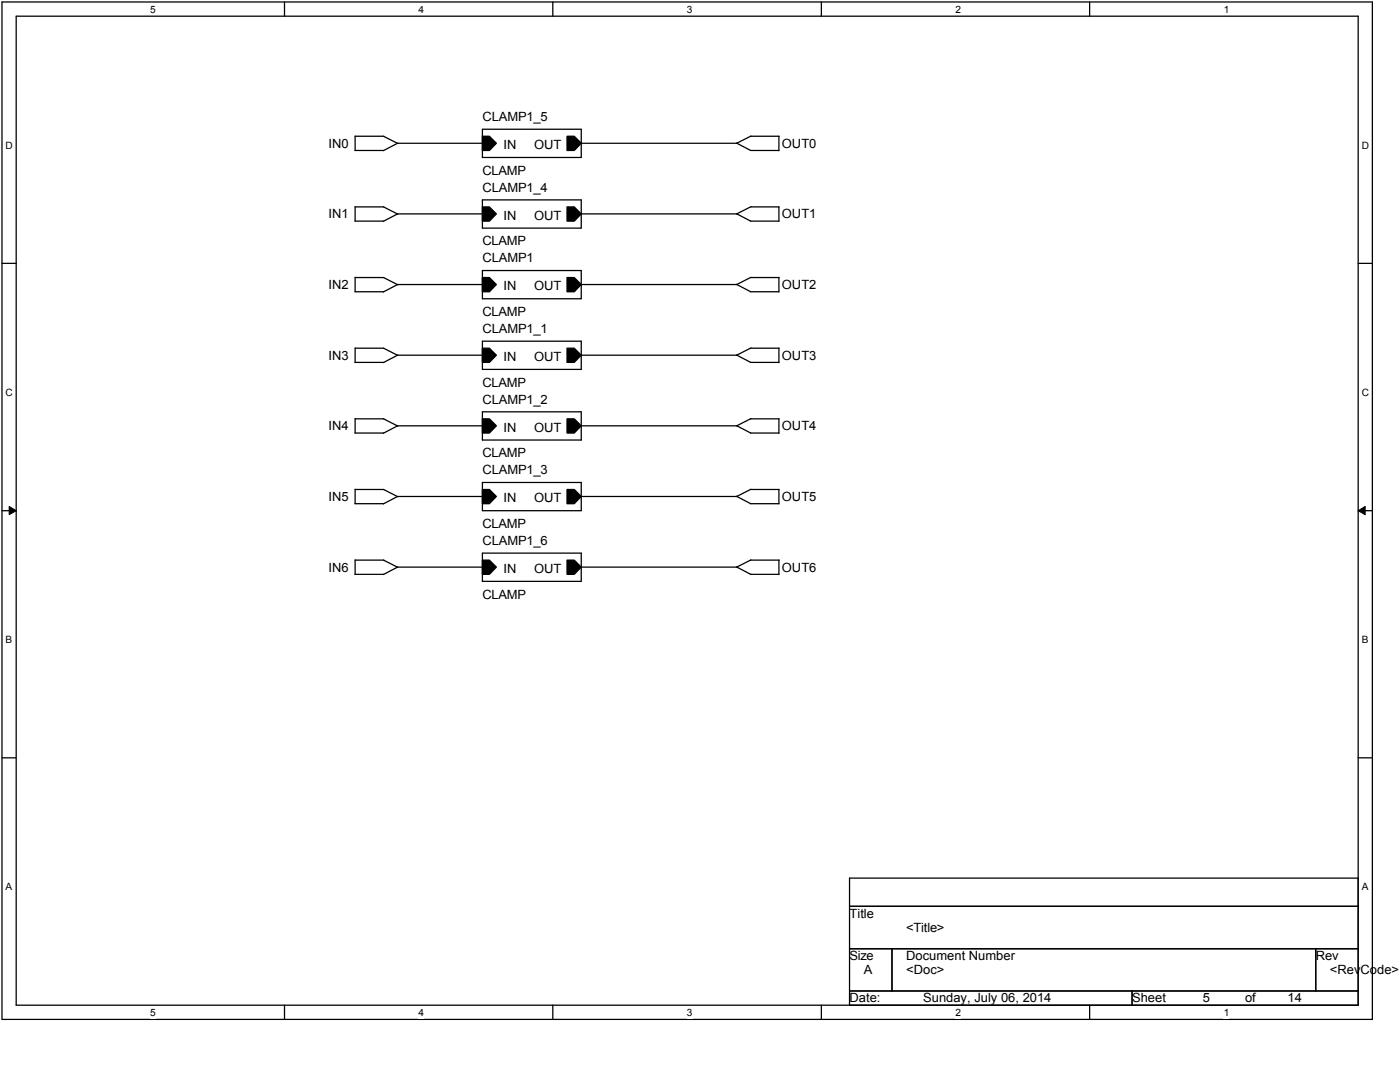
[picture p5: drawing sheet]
<svg xmlns="http://www.w3.org/2000/svg" width="279mm" height="216mm" viewBox="0 0 279 216" stroke-linecap="round" stroke-linejoin="round" font-family="sans-serif">
<path d="M.4 .4h273.5v203h-273.5zM3.2 3.2h267.9v197.4h-267.9z" fill="none" stroke="#000" stroke-width=".25"/>
<g fill="#fff">
<path d="M30 .7h1.1v2.3h-1.1z"/>
<path d="M30 200.9h1.1v2.3h-1.1z"/>
</g>
<path d="M56.8 .4v2.8M56.8 200.6v2.8" fill="none" stroke="#000" stroke-width=".25"/>
<g fill="#fff">
<path d="M83.5 .7h1.1v2.3h-1.1z"/>
<path d="M83.5 200.9h1.1v2.3h-1.1z"/>
</g>
<path d="M110.3 .4v2.8M110.3 200.6v2.8" fill="none" stroke="#000" stroke-width=".25"/>
<g fill="#fff">
<path d="M137.1 .7h1.1v2.3h-1.1z"/>
<path d="M137.1 200.9h1.1v2.3h-1.1z"/>
</g>
<path d="M163.9 .4v2.8M163.9 200.6v2.8" fill="none" stroke="#000" stroke-width=".25"/>
<g fill="#fff">
<path d="M190.7 .7h1.1v2.3h-1.1z"/>
<path d="M190.7 200.9h1.1v2.3h-1.1z"/>
</g>
<path d="M217.5 .4v2.8M217.5 200.6v2.8" fill="none" stroke="#000" stroke-width=".25"/>
<g fill="#fff">
<path d="M244.2 .7h1.1v2.3h-1.1z"/>
<path d="M244.2 200.9h1.1v2.3h-1.1z"/>
<path d="M1.1 27.9h1.5v2.2h-1.5z"/>
<path d="M271.8 27.9h1.4v2.2h-1.4z"/>
<path d="M1.1 77.2h1.5v2.2h-1.5z"/>
<path d="M271.8 77.2h1.4v2.2h-1.4z"/>
</g>
<path d="M.4 52.5h2.8M271.1 52.5h2.8" fill="none" stroke="#000" stroke-width=".25"/>
<g fill="#fff">
<path d="M1.1 126.5h1.3v2.3h-1.3z"/>
<path d="M271.8 126.5h1.3v2.3h-1.3z"/>
</g>
<path d="M.4 101.9h2.8M271.1 101.9h2.8" fill="none" stroke="#000" stroke-width=".25"/>
<path d="M1.8 101.1l1.4 .8-1.4 .8zM271.1 101.9l1.3-.8v1.6z" fill="#000"/>
<path d="M1.8 101.1l1.4 .8-1.4 .8zM271.1 101.9l1.3-.8v1.6z" fill="none" stroke="#000" stroke-width=".2"/>
<g fill="#fff">
<path d="M1.1 175.9h1.3v2.2h-1.3z"/>
<path d="M271.8 175.9h1.3v2.2h-1.3z"/>
</g>
<g fill="none" stroke="#000" stroke-width=".25">
<path d="M70.8 30h5.7M70.9 27.2h5.7M70.9 27.1v2.9M76.5 27.2l2.9 1.4M96.3 27.2h1.4l1.4 1.4-1.4 1.4h-1.4zM96.3 25.8h19.7v5.6h-19.7zM96.3 39.9h19.7v5.6h-19.7zM96.3 28.6h-17l-2.8 1.5M113.2 27.2h1.4l1.4 1.4-1.4 1.4h-1.4zM116 28.6h31.1M147 28.5l2.8 1.5M149.8 30h5.6"/>
<path d="M149.8 27.2h5.7M149.9 27.1l-2.9 1.5M155.4 27.2v2.9M70.8 44.1h5.7M70.8 58.2h5.7M70.9 55.3v2.9M70.9 55.4h5.7M76.5 41.3l2.9 1.4M76.5 55.4l2.9 1.4M76.6 41.3l-5.7-.1v2.9M96.3 41.3h1.4l1.4 1.4-1.4 1.4h-1.4zM96.3 55.4h1.4l1.4 1.4-1.4 1.4h-1.4z"/>
<path d="M96.3 54h19.7v5.6h-19.7zM96.3 42.7h-17l-2.8 1.5M96.3 56.8h-17l-2.8 1.5M113.2 41.3h1.4l1.4 1.4-1.4 1.4h-1.4zM113.2 55.4h1.4l1.4 1.4-1.4 1.4h-1.4zM116 42.7h31.1M116 56.8h31.1M147 42.6l2.8 1.5M147 56.7l2.8 1.5M149.8 44.1h5.6M149.8 58.2h5.6M149.8 41.3h5.7"/>
<path d="M149.8 55.4h5.7M149.9 41.2l-2.9 1.5M149.9 55.3l-2.9 1.5M155.4 41.3v2.9M155.4 55.4v2.9M70.8 72.3h5.7M70.9 69.4v2.9M70.9 69.5h5.7M76.5 69.5l2.9 1.4M96.3 69.5h1.4l1.4 1.4-1.4 1.4h-1.4zM96.3 68.1h19.7v5.6h-19.7zM96.3 70.9h-17l-2.8 1.5"/>
<path d="M113.2 69.5h1.4l1.4 1.4-1.4 1.4h-1.4zM116 70.9h31.1M147 70.8l2.8 1.5M149.8 72.3h5.6M149.8 69.5h5.7M149.9 69.4l-2.9 1.5M155.4 69.5v2.9M70.8 86.4h5.7M70.9 83.5v2.9M70.9 97.6v2.9M70.9 83.6h5.7M70.9 97.7h5.7"/>
<path d="M76.5 83.6l2.9 1.4M76.5 97.7l2.9 1.4M96.3 83.6h1.4l1.4 1.4-1.4 1.4h-1.4zM96.3 97.7h1.4l1.4 1.4-1.4 1.4h-1.4zM96.3 82.2h19.7v5.6h-19.7zM96.3 96.3h19.7v5.6h-19.7zM96.3 85h-17l-2.8 1.5M96.3 99.1h-17l-2.8 1.4M113.2 83.6h1.4l1.4 1.4-1.4 1.4h-1.4zM113.2 97.7h1.4l1.4 1.4-1.4 1.4h-1.4zM116 85h31.1M147 84.9l2.8 1.5"/>
<path d="M147 99l2.8 1.5M149.8 86.4h5.6M149.8 83.6h5.7M149.8 97.7h5.7M149.9 83.5l-2.9 1.5M149.9 97.6l-2.9 1.5h-31M155.4 83.6v2.9M155.4 97.7v2.8M70.8 100.5h5.7M70.8 114.6h5.7M70.9 111.7v2.9M70.9 111.8h5.7"/>
<path d="M76.5 111.8l2.9 1.4M96.3 111.8h1.4l1.4 1.4-1.4 1.4h-1.4zM96.3 110.4h19.7v5.6h-19.7zM96.3 113.2h-17l-2.8 1.4M113.2 111.8h1.4l1.4 1.4-1.4 1.4h-1.4zM147 113.1l2.8 1.5M149.8 100.5h5.6M149.8 114.6h5.6M149.8 111.8h5.7M149.9 111.7l-2.9 1.5h-31M155.4 111.8v2.8M.4 151.2h2.8"/>
<path d="M271.1 151.2h2.8M169.5 175.2h101.6v25.4h-101.6zM169.5 180.8h101.6M169.5 189.3h101.6M169.5 197.7h101.6M178 189.3v8.4M225.9 197.7v2.9M262.6 189.3v8.4"/>
</g>
<g fill="#000">
<path d="M96.3 27.2h1.4l1.4 1.4-1.4 1.4h-1.4z" fill-rule="evenodd"/>
<path d="M113.2 27.2h1.4l1.4 1.4-1.4 1.4h-1.4z" fill-rule="evenodd"/>
<path d="M96.3 41.3h1.4l1.4 1.4-1.4 1.4h-1.4z" fill-rule="evenodd"/>
<path d="M96.3 55.4h1.4l1.4 1.4-1.4 1.4h-1.4z" fill-rule="evenodd"/>
<path d="M113.2 41.3h1.4l1.4 1.4-1.4 1.4h-1.4z" fill-rule="evenodd"/>
<path d="M113.2 55.4h1.4l1.4 1.4-1.4 1.4h-1.4z" fill-rule="evenodd"/>
<path d="M96.3 69.5h1.4l1.4 1.4-1.4 1.4h-1.4z" fill-rule="evenodd"/>
<path d="M113.2 69.5h1.4l1.4 1.4-1.4 1.4h-1.4z" fill-rule="evenodd"/>
<path d="M96.3 83.6h1.4l1.4 1.4-1.4 1.4h-1.4z" fill-rule="evenodd"/>
<path d="M96.3 97.7h1.4l1.4 1.4-1.4 1.4h-1.4z" fill-rule="evenodd"/>
<path d="M113.2 83.6h1.4l1.4 1.4-1.4 1.4h-1.4z" fill-rule="evenodd"/>
<path d="M113.2 97.7h1.4l1.4 1.4-1.4 1.4h-1.4z" fill-rule="evenodd"/>
<path d="M96.3 111.8h1.4l1.4 1.4-1.4 1.4h-1.4z" fill-rule="evenodd"/>
<path d="M113.2 111.8h1.4l1.4 1.4-1.4 1.4h-1.4z" fill-rule="evenodd"/>
</g>
<g font-size="2.5">
<text x="65.5" y="29.5">IN0</text>
<text x="96.3" y="24.1">CLAMP1_5</text>
<text x="100.5" y="29.8">IN</text>
<text x="106.6" y="29.8">OUT</text>
<text x="156" y="29.5">OUT0</text>
<text x="96.3" y="34.9">CLAMP</text>
<text x="96.3" y="38.2">CLAMP1_4</text>
<text x="65.5" y="43.6">IN1</text>
<text x="100.5" y="43.9">IN</text>
<text x="106.6" y="43.9">OUT</text>
<text x="156" y="43.6">OUT1</text>
<text x="96.3" y="48.9">CLAMP</text>
<text x="96.3" y="52.3">CLAMP1</text>
<text x="65.5" y="57.7">IN2</text>
<text x="100.5" y="58">IN</text>
<text x="106.6" y="58">OUT</text>
<text x="156" y="57.7">OUT2</text>
<text x="96.3" y="63">CLAMP</text>
<text x="65.5" y="71.8">IN3</text>
<text x="96.3" y="66.4">CLAMP1_1</text>
<text x="156" y="71.8">OUT3</text>
<text x="96.3" y="77.1">CLAMP</text>
<text x="100.5" y="72.1">IN</text>
<text x="106.6" y="72.1">OUT</text>
<text x="96.3" y="80.5">CLAMP1_2</text>
<text x="65.5" y="85.9">IN4</text>
<text x="100.5" y="86.2">IN</text>
<text x="106.6" y="86.2">OUT</text>
<text x="156" y="85.9">OUT4</text>
<text x="96.3" y="91.2">CLAMP</text>
<text x="96.3" y="94.6">CLAMP1_3</text>
<text x="65.5" y="100">IN5</text>
<text x="100.5" y="100.3">IN</text>
<text x="106.6" y="100.3">OUT</text>
<text x="156" y="100">OUT5</text>
<text x="96.3" y="105.3">CLAMP</text>
<text x="96.3" y="108.7">CLAMP1_6</text>
<text x="65.5" y="114.1">IN6</text>
<text x="96.3" y="119.4">CLAMP</text>
<text x="100.5" y="114.3">IN</text>
<text x="106.6" y="114.3">OUT</text>
<text x="156" y="114.1">OUT6</text>
<text x="169.5" y="183.1">Title</text>
<text x="180.8" y="185.9">&lt;Title&gt;</text>
<text x="169.5" y="191.6">Size</text>
<text x="180.8" y="191.6">Document Number</text>
<text x="262.6" y="191.6">Rev</text>
<text x="172.4" y="194.4">A</text>
<text x="180.8" y="194.4">&lt;Doc&gt;</text>
<text x="265.4" y="194.4">&lt;RevCode&gt;</text>
<text x="169.5" y="200">Date:</text>
<text x="184.2" y="200">Sunday, July 06, 2014</text>
<text x="225.9" y="200">Sheet</text>
<text x="240" y="200">5</text>
<text x="248.5" y="200">of</text>
<text x="257" y="200">14</text>
</g>
<g font-size="2">
<text x="30" y="2.6">5</text>
<text x="83.5" y="2.6">4</text>
<text x="137.1" y="2.6">3</text>
<text x="190.7" y="2.6">2</text>
<text x="244.2" y="2.6">1</text>
<text x="1.1" y="29.7">D</text>
<text x="271.8" y="29.7">D</text>
<text x="1.1" y="79">C</text>
<text x="271.8" y="79">C</text>
<text x="1.1" y="128.4">B</text>
<text x="271.8" y="128.4">B</text>
<text x="1.1" y="177.7">A</text>
<text x="271.8" y="177.7">A</text>
<text x="30" y="202.7">5</text>
<text x="83.5" y="202.7">4</text>
<text x="137.1" y="202.7">3</text>
<text x="190.7" y="202.7">2</text>
<text x="244.2" y="202.7">1</text>
</g>
</svg>
